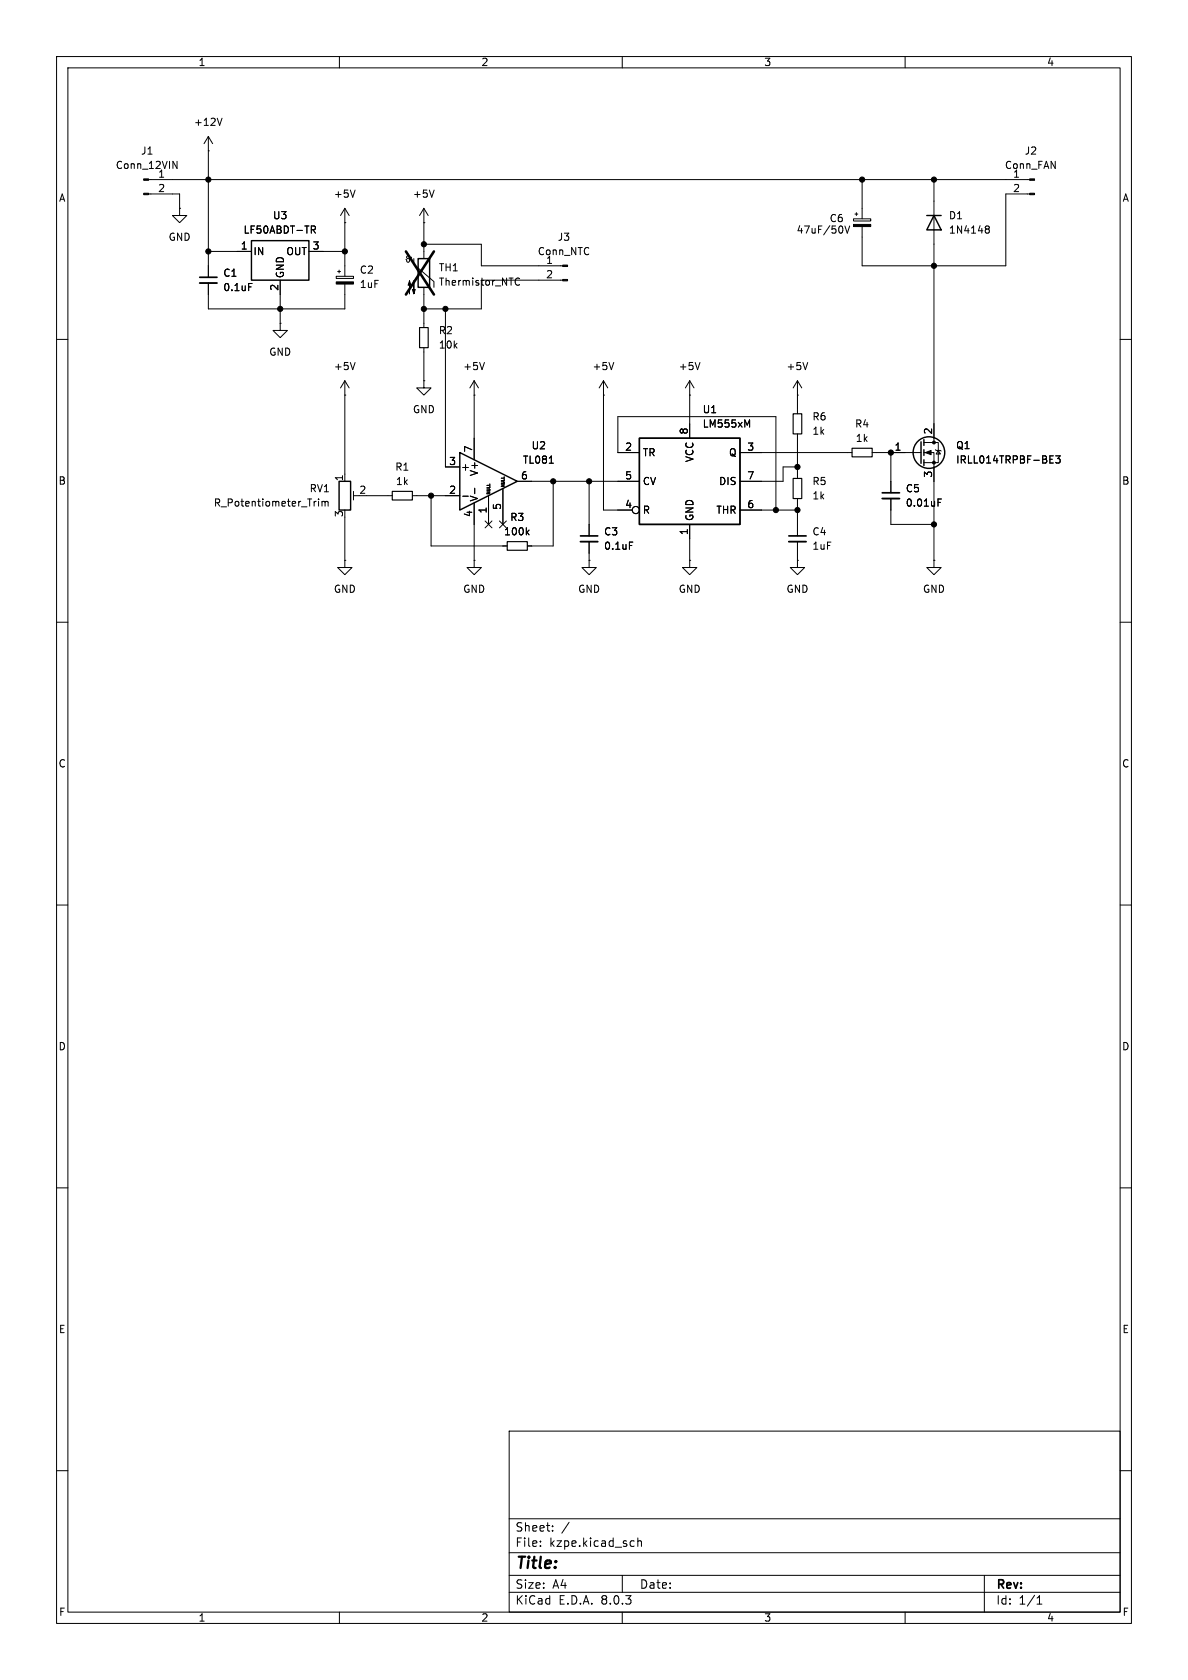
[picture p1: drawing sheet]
<svg xmlns="http://www.w3.org/2000/svg" width="210mm" height="297mm" viewBox="0 0 210 297" stroke-linecap="round" stroke-linejoin="round" font-family="sans-serif">
<g fill="none" stroke="#000" stroke-width=".18">
<path d="M10 10h190v277h-190zM12 12h186v273h-186zM60 10v2M110 10v2M160 10v2M26.3 34.3h5.4v2.5M26.3 31.8h155.7M30.6 28.5l.7 1.3v-1.3M31.7 36.8v1.3h1.3l-1.3 1.3-1.2-1.3h1.2M31.7 36.8h.1M36.8 26.7h.1M36.8 24.1l-.7 1.3"/>
<path d="M36.8 24.1v24.9M36.8 24.1l.8 1.3M39.2 20.9l-.4 1.3M55 39.9h.5l.3 .3-.2 .4h-.6M61 39.4h.1M61 36.8v12M61 36.8l-.8 1.3M61 36.8l.7 1.3M62.8 33.6l-.4 1.3M74.9 39.4h.1M74.9 36.8v8.9M74.9 36.8l-.7 1.3"/>
<path d="M74.9 36.8l.8 1.3M76.7 33.6l-.4 1.3M149.4 39.9l.4 1.3 .4-1.3M150.9 38.7h3v.4h-3zM151.1 37.8h.5M151.4 37.6v.5M152.4 31.8v6.9M165.1 31.8v46.4M182 34.3h-4.2v12.7h-25.4v-6.9M10 60h2M36.8 50v4.6h24.2v-4.4M36.8 44.5h7.6"/>
<path d="M44 50.1h.6M49.5 57.2v1.2h1.3l-1.3 1.3-1.2-1.3h1.2M49.5 57.2h.1M49.5 49.5v7.7M54.6 44.5h6.4M55.3 40.6l.5 .6M59.4 48.8h3.1v.4h-3.1zM59.7 48h.5M59.9 47.8v.5M72.8 45.5l-.3 .2h-.4l-.2-.1v-.3l.3-.1 .2 .2v.7l-.2 .2h-.2l-.2-.5M73.2 45.7v1l3.5 3.1v1M74.9 43.2h10.2v3.8h14.4"/>
<path d="M74.9 50.8v7.1M78.7 54.6v28h2.6M91.1 49.9l.2 .5h.3l.3-.1M91.9 49.3l-.3-.1h-.3l-.2 .5M99.5 49.5h-14.4v5.1h-10.2M148.9 40.2v.8M174.3 40.4l.1 .1M174.3 40l.3-.1 .2 .2 .1 .2-.3 .2M174.4 40.5h.2M174.4 40.5l-.1 .1M174.6 40.5l.3 .2-.1 .4-.2 .1h-.3M198 60h2"/>
<path d="M61 69.9h.1M61 67.3v17.8M61 67.3l-.8 1.3M61 67.3l.7 1.3M62.8 64.1l-.4 1.2M74.9 67.3v1.3h1.3l-1.3 1.3-1.2-1.3h1.2M74.9 67.3h.1M74.9 61.5v5.8M83.8 69.9h.1M83.8 67.3v14M83.8 67.3l-.7 1.3M83.8 67.3l.8 1.3"/>
<path d="M85.6 64.1l-.4 1.2M106.7 69.9h.1M106.7 67.3l-.8 1.3M106.7 67.3v22.9h5.1M106.7 67.3l.7 1.3M108.5 64.1l-.4 1.2M121.9 69.9h.1M121.9 67.3l-.7 1.3M121.9 67.3v10.2M121.9 67.3l.8 1.3M123.7 64.1l-.4 1.2M132.1 75.1l.4-.9v1.3"/>
<path d="M141 69.9h.1M141 67.3l-.8 1.3M141 67.3v5.9M141 76.7v7.9M141 67.3l.7 1.3M142.8 64.1l-.4 1.2M163.3 78.2h2.6v3.6h-2.6M165.4 79.5l.1 .1h.7l.2 .2M165.9 79.6l.3 .7h-.7zM56.3 88.2v.1M56.3 88.6v.9M56.9 88.6v.9"/>
<path d="M56.9 88.8l.4-.2 .2 .2M57.5 88.8l.1-.2 .3 .1 .1 .8M57.5 88.8v.7M61 99.1v1.2h1.2l-1.2 1.3-1.3-1.3h1.3M61 99.1h.1M61 91.4v7.7M62.5 87.6h1M62.5 86.9v1.5M64.8 87.6h4.5M72.9 87.6h8.4M76.2 87.6v8.9h13.5M81.8 87.7h1"/>
<path d="M83.8 99.1v1.2h1.3l-1.3 1.3-1.3-1.3h1.3M83.8 99.1h.1M83.8 88.9v10.2M83.9 86.3v1M85.8 92.1l1.2 1.2M86.1 87h.5l-.5 .3h.5M86.1 86.7h.4M86.1 86.5h.4M86.1 86.2h.5M86.1 85.8h.5M86.4 87.6v5.1M87 92.1l-1.2 1.2"/>
<path d="M88.3 92.1l1.2 1.2M88.6 85.7h.5l-.5 .3h.5M88.6 85.5h.4M88.6 85.2h.4M88.6 84.9h.5M88.6 84.5h.5M88.9 86.4v6.3M89.5 92.1l-1.2 1.2M91.4 85.1h21.6M93.2 94.1l.3 .5M93.5 93.7l-.5 .5M97.1 81.9h.7"/>
<path d="M97.8 85.1v11.4h-4.6M104.1 99.1v1.2h1.3l-1.3 1.3-1.2-1.3h1.2M104.1 99.1h.1M104.1 85.1v9.6M104.1 95.8v3.3M111.3 95.8h.6M113 80h-3.8v-6.3h28v16.5M121.9 99.1v1.2h1.3l-1.3 1.3-1.3-1.3h1.3M121.9 99.1h.1M121.9 92.7v6.4M130.8 80h19.8M130.8 90.2h10.2"/>
<path d="M141 99.1v1.2h1.2l-1.2 1.3-1.3-1.3h1.3M141 99.1h.1M141 82.6h-2.6v2.5h-7.6M141 88.1v6.6M141 95.8v3.3M154.2 80h8.6M157.5 80v7.1M157.5 88.1v4.6h7.6M163.3 80h1.8v19.1M165.1 99.1v1.2h1.3l-1.3 1.3-1.3-1.3h1.3M165.1 99.1h.1M165.8 88.8h.4"/>
<path d="M165.8 88.2h.6M185.6 81.2h.4M185.6 81.9h.6M185.6 80.6h.6M186.6 80.6h.8l-.4 .5 .3 .1v.5l-.1 .2-.6-.2M10 110h2M198 110h2M10 160h2M198 160h2M10 210h2M198 210h2M10 260h2"/>
<path d="M90 253h108v32h-108zM198 260h2M90 278.5h108M90 274.5h108M90 268.5h108M95.5 273.2v.2M95.5 272.5v.1M97.7 270.5v.2M97.7 269.8v.1M100.6 269.1l-1.3 1.9M110 278.5v3M112 272.4l.1 .1"/>
<path d="M112.1 273.3l-.1 .1M112.8 271.9v1.5M112.8 272.5l.2-.1 .3 .1 .1 .9M174 278.5v6.5M60 285v2M90 281.5h108M110 285v2M160 285v2M183.3 283.6h.9M183.3 282.5l.5-.4v1.5"/>
<circle cx="112.4" cy="90.2" r=".63"/>
</g>
<g fill="#000" stroke="#000" stroke-width=".18">
<path d="M25.4 34.2h.9v.2h-.9zM25.4 31.6h.9v.3h-.9zM150.9 39.7h3v.4h-3zM182 34.2h.9v.2h-.9zM182 31.6h.9v.3h-.9zM59.4 49.8h3.1v.4h-3.1zM72.4 49.7l.2 .7h-.5l.3-.7v2.2zM73.2 49.7v2.2l-.3-.7h.5l-.2 .7zM99.5 49.4h.8v.3h-.8zM99.5 46.9h.8v.2h-.8zM163.6 80l1-.4v.8z"/>
<circle cx="36.8" cy="31.8" r=".46"/>
<circle cx="152.4" cy="31.8" r=".46"/>
<circle cx="165.1" cy="31.8" r=".46"/>
<circle cx="36.8" cy="44.5" r=".46"/>
<circle cx="49.5" cy="54.6" r=".46"/>
<circle cx="61" cy="44.5" r=".46"/>
<circle cx="74.9" cy="43.2" r=".46"/>
<circle cx="74.9" cy="54.6" r=".46"/>
<circle cx="78.7" cy="54.6" r=".46"/>
<circle cx="165.1" cy="47" r=".46"/>
<circle cx="165.1" cy="78.2" r=".25"/>
<circle cx="76.2" cy="87.6" r=".46"/>
<circle cx="97.8" cy="85.1" r=".46"/>
<circle cx="104.1" cy="85.1" r=".46"/>
<circle cx="137.2" cy="90.2" r=".46"/>
<circle cx="141" cy="90.2" r=".46"/>
<circle cx="141" cy="82.6" r=".46"/>
<circle cx="157.5" cy="80" r=".46"/>
<circle cx="165.1" cy="92.7" r=".46"/>
<circle cx="165.1" cy="81.8" r=".25"/>
</g>
<g fill="none" stroke="#000" stroke-width=".25">
<path d="M163.8 38.1h2.6M165.1 38.1l1.3 2.5h-2.6zM44.4 42.5h10.2v7h-10.2zM73.9 45.7h2v5.1h-2zM113 77.5h17.8v15.2h-17.8zM162.8 78.1v3.8M163.3 77.7v1M163.3 79.5v1M59.9 85.1h2.1v5.1h-2.1zM81.3 80l10.1 5.1-10.1 5.1zM163.3 81.3v1"/>
<circle cx="164.2" cy="80" r="2.79"/>
</g>
<path d="M74.2 57.9h1.5v3.6h-1.5zM140.2 73.2h1.5v3.5h-1.5zM150.6 79.2h3.6v1.6h-3.6zM69.3 86.9h3.6v1.5h-3.6zM89.7 95.8h3.5v1.5h-3.5zM140.2 84.6h1.5v3.5h-1.5z" fill="none" stroke="#000" stroke-width=".2"/>
<path d="M35.3 50h3.1M102.6 95.8h3.1M139.4 95.8h3.1M156 88.1h3" fill="none" stroke="#000" stroke-width=".33"/>
<path d="M35.3 49h3.1M102.6 94.7h3.1M139.4 94.7h3.1M156 87.1h3" fill="none" stroke="#000" stroke-width=".3"/>
<path d="M71.8 44.5l4.9 7.6M76.7 44.5l-4.9 7.6" fill="none" stroke="#000" stroke-width=".46"/>
<text font-size="2.8" x="91" y="277.9">Title:</text>
<g font-size="2.1">
<text x="91" y="273.7">File:</text>
<text x="91" y="271">Sheet:</text>
<text x="97.1" y="273.7">kzpe.kicad_sch</text>
<text x="91" y="281.1">Size:</text>
<text x="97.7" y="281.1">A4</text>
<text x="113" y="281.1">Date:</text>
<text x="176" y="281.3">Rev:</text>
<text x="91" y="283.9">KiCad</text>
<text x="98.7" y="283.9">E.D.A.</text>
<text x="106.3" y="283.9">8.0.3</text>
<text x="176" y="283.9">Id:</text>
<text x="180.1" y="283.9">1/1</text>
</g>
<g font-size="1.8">
<text x="35" y="11.9">1</text>
<text x="85" y="11.9">2</text>
<text x="135" y="11.9">3</text>
<text x="185" y="11.9">4</text>
<text x="34.2" y="22.5">+12V</text>
<text x="24.8" y="27.5">J1</text>
<text x="181.1" y="27.5">J2</text>
<text x="10.3" y="35.9">A</text>
<text x="20.4" y="30.1">Conn_12VIN</text>
<text x="27.9" y="31.5">1</text>
<text x="27.9" y="34">2</text>
<text x="58.9" y="35.2">+5V</text>
<text x="72.9" y="35.2">+5V</text>
<text x="177.5" y="30.1">Conn_FAN</text>
<text x="179" y="31.5">1</text>
<text x="179" y="34">2</text>
<text x="198.4" y="35.9">A</text>
<text x="43" y="41.5">LF50ABDT-TR</text>
<text x="48.2" y="39">U3</text>
<text x="140.7" y="41.5">47uF/50V</text>
<text x="146.6" y="39.5">C6</text>
<text x="167.6" y="39">D1</text>
<text x="167.6" y="41.5">1N4148</text>
<text x="29.7" y="42.8">GND</text>
<text x="42.5" y="44.2">1</text>
<text x="44.7" y="45.3">IN</text>
<text x="50.5" y="45.3">OUT</text>
<text x="55.2" y="44.2">3</text>
<text x="95" y="45.3">Conn_NTC</text>
<text x="96.4" y="46.7">1</text>
<text x="98.5" y="42.8">J3</text>
<text x="39.4" y="49.1">C1</text>
<text x="39.4" y="51.7">0.1uF</text>
<text x="49.3" y="51.5" transform="rotate(-90 49.3 51.5)">2</text>
<text x="50.4" y="49.3" transform="rotate(-90 50.4 49.3)">GND</text>
<text x="63.5" y="48.6">C2</text>
<text x="63.5" y="51.1">1uF</text>
<text x="77.5" y="48.2">TH1</text>
<text x="77.5" y="50.7">Thermistor_NTC</text>
<text x="96.4" y="49.3">2</text>
<text x="77.5" y="59.3">R2</text>
<text x="47.5" y="63.1">GND</text>
<text x="58.9" y="65.6">+5V</text>
<text x="77.5" y="61.8">10k</text>
<text x="81.8" y="65.6">+5V</text>
<text x="104.6" y="65.6">+5V</text>
<text x="119.9" y="65.6">+5V</text>
<text x="138.9" y="65.6">+5V</text>
<text x="72.9" y="73.3">GND</text>
<text x="121.7" y="76.9" transform="rotate(-90 121.7 76.9)">8</text>
<text x="124.1" y="73.3">U1</text>
<text x="124.1" y="75.8">LM555xM</text>
<text x="143.5" y="74.5">R6</text>
<text x="143.5" y="77.1">1k</text>
<text x="151.1" y="75.8">R4</text>
<text x="164.8" y="76.9" transform="rotate(-90 164.8 76.9)">2</text>
<text x="69.8" y="83.4">R1</text>
<text x="79.3" y="82.3">3</text>
<text x="81.4" y="83.4">+</text>
<text x="83.6" y="80.1" transform="rotate(-90 83.6 80.1)">7</text>
<text x="92.3" y="82.2">TL081</text>
<text x="93.9" y="79.6">U2</text>
<text x="110.4" y="79.8">2</text>
<text x="113.5" y="80.9">TR</text>
<text x="122.8" y="81.8" transform="rotate(-90 122.8 81.8)">VCC</text>
<text x="128.8" y="80.9">Q</text>
<text x="132" y="79.8">3</text>
<text x="151.2" y="78.3">1k</text>
<text x="158" y="79.8">1</text>
<text x="168.9" y="79.6">Q1</text>
<text x="168.9" y="82.1">IRLL014TRPBF-BE3</text>
<text x="10.3" y="85.9">B</text>
<text x="37.7" y="89.8">R_Potentiometer_Trim</text>
<text x="54.6" y="87.2">RV1</text>
<text x="60.7" y="85.2" transform="rotate(-90 60.7 85.2)">1</text>
<text x="63.4" y="87.4">2</text>
<text x="69.9" y="86">1k</text>
<text x="79.3" y="87.4">2</text>
<text x="84.7" y="88.8" transform="rotate(-90 84.7 88.8)">V-</text>
<text x="84.7" y="84.3" transform="rotate(-90 84.7 84.3)">V+</text>
<text x="92" y="84.8">6</text>
<text x="110.4" y="89.9">4</text>
<text x="110.4" y="84.8">5</text>
<text x="113.5" y="86">CV</text>
<text x="127" y="86">DIS</text>
<text x="132" y="89.9">6</text>
<text x="132" y="84.8">7</text>
<text x="143.5" y="86">R5</text>
<text x="143.5" y="88.5">1k</text>
<text x="160" y="87.2">C5</text>
<text x="160" y="89.8">0.01uF</text>
<text x="164.8" y="84.5" transform="rotate(-90 164.8 84.5)">3</text>
<text x="198.3" y="85.9">B</text>
<text x="60.7" y="91.5" transform="rotate(-90 60.7 91.5)">3</text>
<text x="83.6" y="91.5" transform="rotate(-90 83.6 91.5)">4</text>
<text x="86.1" y="90.9" transform="rotate(-90 86.1 90.9)">1</text>
<text x="88.6" y="90.2" transform="rotate(-90 88.6 90.2)">5</text>
<text x="89" y="94.8">100k</text>
<text x="90.1" y="92.3">R3</text>
<text x="106.7" y="94.8">C3</text>
<text x="113.5" y="91">R</text>
<text x="121.7" y="94.7" transform="rotate(-90 121.7 94.7)">1</text>
<text x="122.8" y="92.2" transform="rotate(-90 122.8 92.2)">GND</text>
<text x="126.5" y="91">THR</text>
<text x="143.5" y="94.8">C4</text>
<text x="106.7" y="97.4">0.1uF</text>
<text x="143.5" y="97.4">1uF</text>
<text x="58.9" y="105">GND</text>
<text x="81.8" y="105">GND</text>
<text x="102.1" y="105">GND</text>
<text x="119.9" y="105">GND</text>
<text x="138.9" y="105">GND</text>
<text x="163.1" y="105">GND</text>
<text x="10.3" y="135.9">C</text>
<text x="198.3" y="135.9">C</text>
<text x="10.3" y="185.9">D</text>
<text x="198.3" y="185.9">D</text>
<text x="10.3" y="235.9">E</text>
<text x="198.3" y="235.9">E</text>
<text x="10.3" y="285.9">F</text>
<text x="35" y="286.9">1</text>
<text x="85" y="286.9">2</text>
<text x="135" y="286.9">3</text>
<text x="185" y="286.9">4</text>
<text x="198.4" y="285.9">F</text>
</g>
<g font-size=".7">
<text x="86.8" y="87.5" transform="rotate(-90 86.8 87.5)">NULL</text>
<text x="89.4" y="86.2" transform="rotate(-90 89.4 86.2)">NULL</text>
</g>
</svg>
